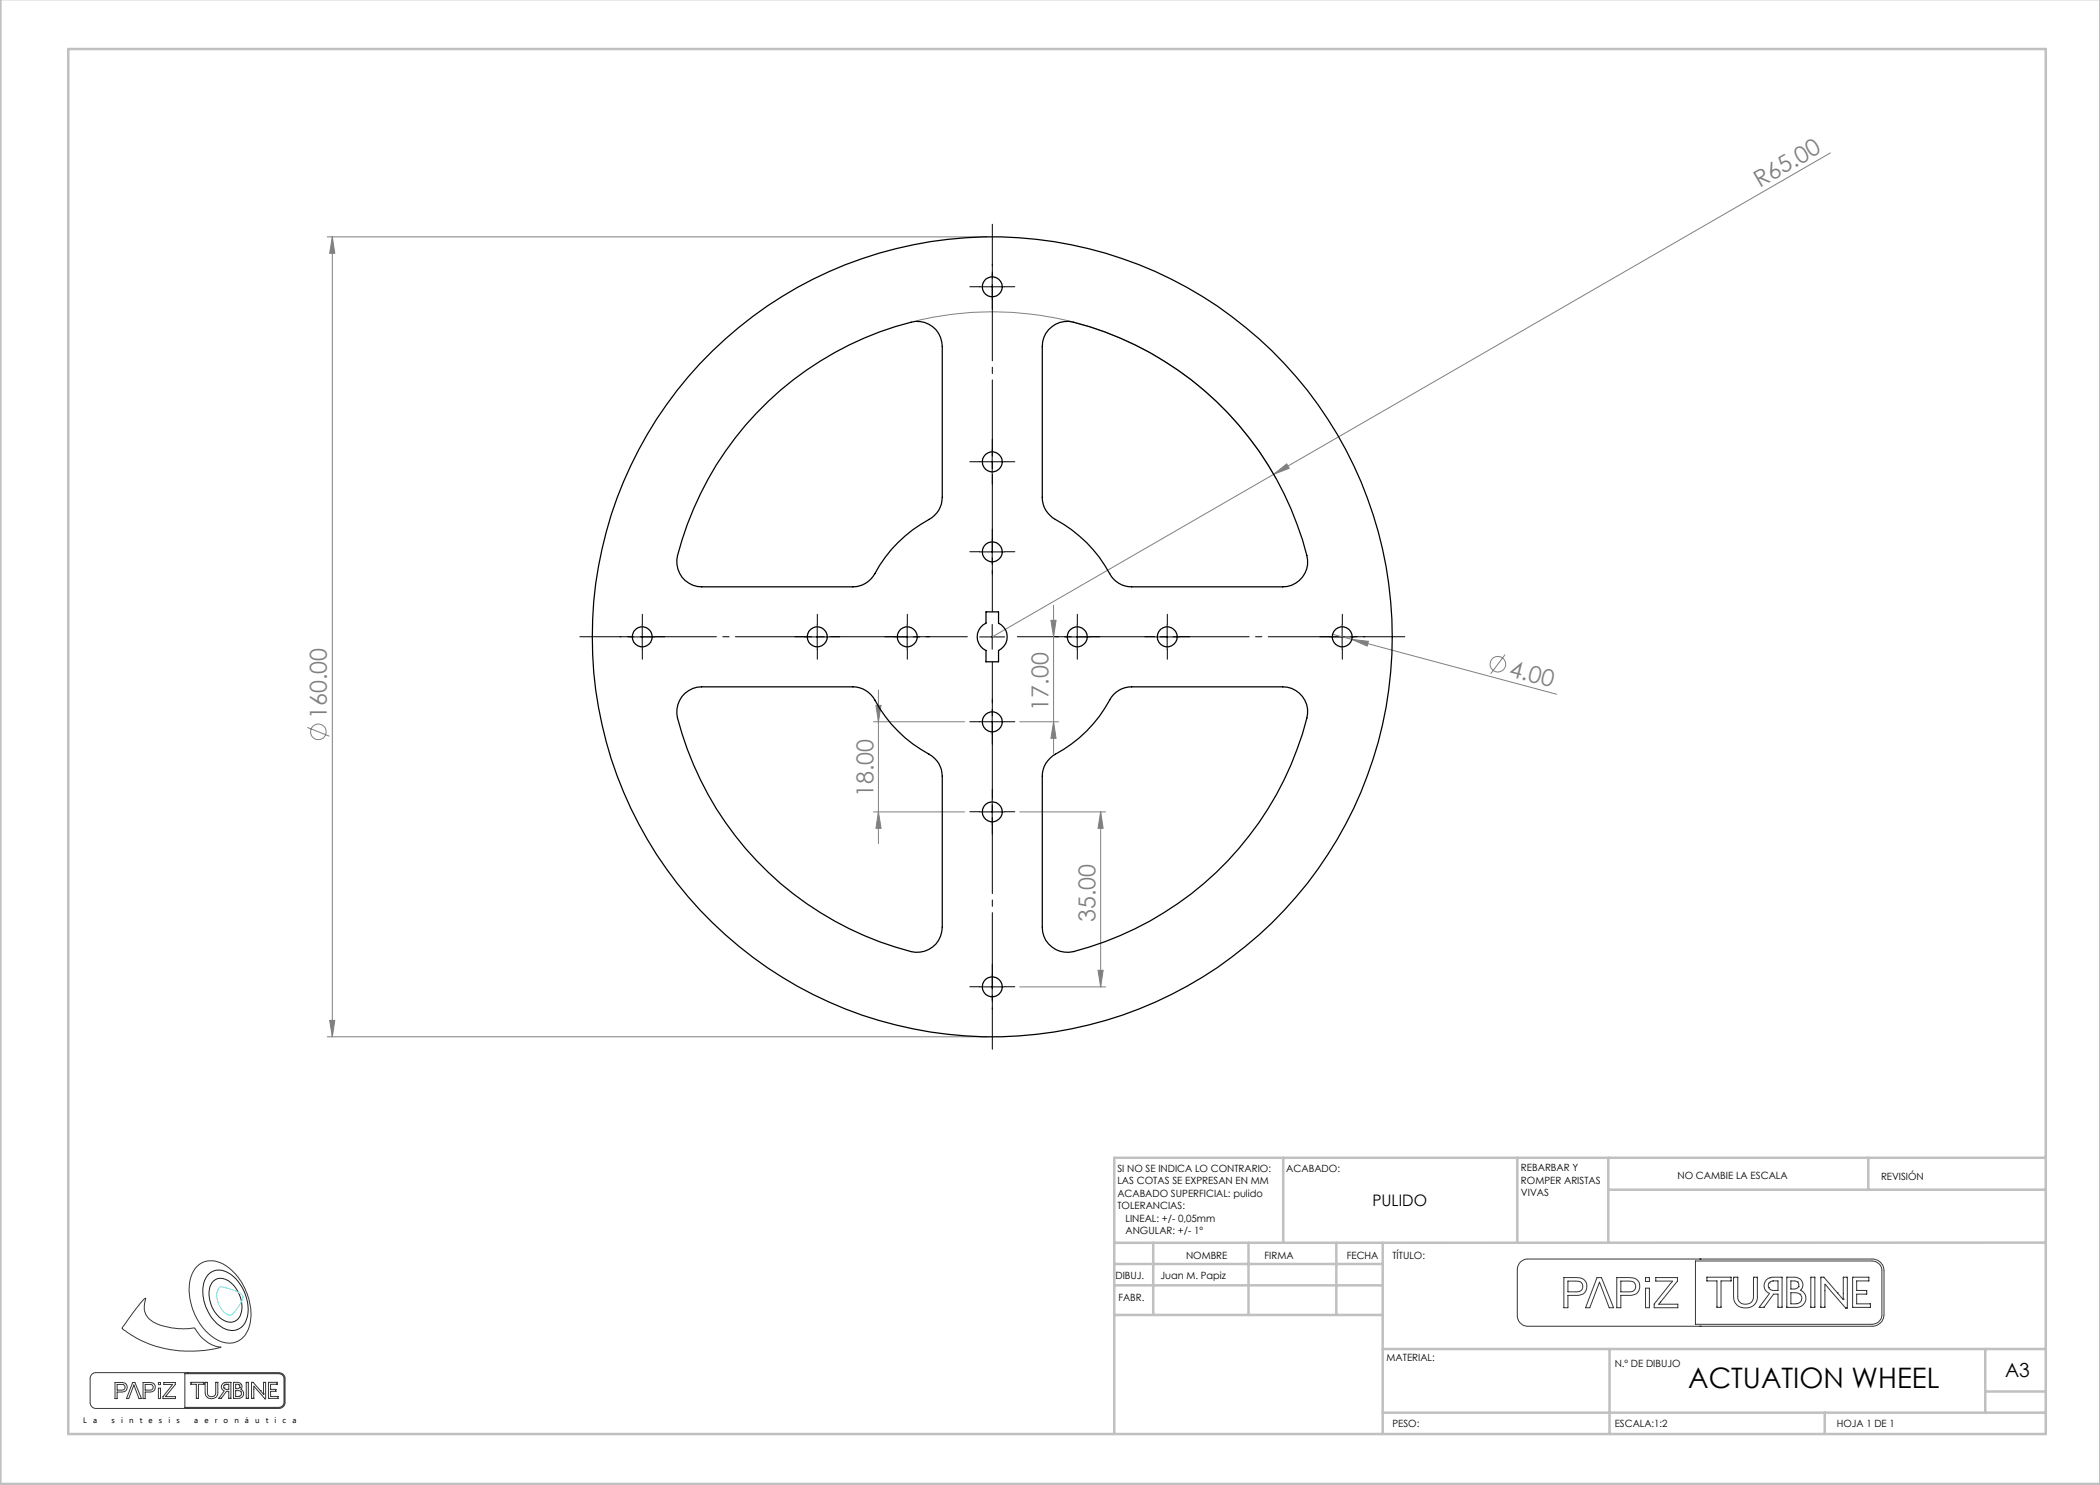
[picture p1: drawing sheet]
<svg xmlns="http://www.w3.org/2000/svg" width="420mm" height="297mm" viewBox="0 0 420 297" stroke-linecap="round" stroke-linejoin="round" font-family="sans-serif">
<g fill="none" stroke="#808080" stroke-width=".2">
<path d="M366.1 30.6l-111.4 64.3M65.4 47.4h132M66.5 47.4l.5 3.3h-1.1zM66.5 47.4v160M183.2 64.2a65 65 0 0 1 72 31.5M254.7 94.9l-56.3 32.5M254.7 94.9l2.7-2.1 .4 .9zM175.7 138v30.7M210.2 124.1h1l-.5 3.3zM210.7 121v29.7M266.5 126.9l3.9 1M270.4 127.9l3.3 .4-.3 .9z"/>
<path d="M270.4 127.9l40.9 10.9M301 130.9l-2.9 3.9M61.5 145.5l4.4 1.7M174.7 144.4h18.2M175.2 141.1h1l-.5 3.3zM203.9 144.4h7.8M210.7 144.4l.5 3.3h-1zM174.7 162.4h18.2M175.7 162.4l.5 3.3h-1zM203.9 162.4h17.2M220.1 162.4v35M220.1 162.4l.5 3.3h-1z"/>
<path d="M203.9 197.4h17.2M219.6 194.1h1l-.5 3.3zM65.4 207.4h132M65.9 204.1h1.1l-.5 3.3z"/>
<circle cx="299.6" cy="132.8" r="1.55"/>
<circle cx="63.7" cy="146.4" r="1.55"/>
</g>
<path d="M41.6 255a3.3 3.3 0 0 1 4.6-.1 8.5 8.5 0 0 1 3 9.2 3.1 3.1 0 0 1-5.1 1.2 8.3 8.3 0 0 1-3-9.5zM42.8 256.1a2.75 2.75 0 0 1 3.8 .8 5.8 5.8 0 0 1 1.2 6.7 2.41 2.41 0 0 1-3.7 .1 6 6 0 0 1-1.8-7.1z" fill="none" stroke="#191924" stroke-width=".2"/>
<g fill="none" stroke="#373737" stroke-width=".2">
<path d="M28.9 259.7h.2l-.1 .5a3.6 3.6 0 0 0 2.5 4.6 14.8 14.8 0 0 0 7.4 .8 7.3 7.3 0 0 0 5.3 3.8l-2.8 .6a22.3 22.3 0 0 1-17-4.3l2.8-3.9zM39.5 253.2a4.6 4.6 0 0 1 6.1 .2 11.8 11.8 0 0 1 4.2 12.1 4.2 4.2 0 0 1-6.6 2.3 11.8 11.8 0 0 1-5-12.6l.7-1.4zM304.1 252.4l.7-.5 .5-.1h69.1a2.35 2.35 0 0 1 2.4 2.3v8.9a2.42 2.42 0 0 1-2.4 2.3h-68.8a2.17 2.17 0 0 1-2.1-2.2v-9.3l.1-.7zM312.8 255.5h2.3a1.85 1.85 0 0 1 2.2 2.3 1.83 1.83 0 0 1-2.2 1.3h-1.5v2.4h-.8zM313.6 256.2h1.5a1.12 1.12 0 0 1 1.5 1.1 1.12 1.12 0 0 1-1.5 1.1h-1.5zM319.4 255.5h.9l2.4 6h-.9l-1.9-5.1-1.9 5.1h-.9zM323.4 255.5h2.2a1.81 1.81 0 0 1 2.3 1.6 1.79 1.79 0 0 1-2.2 2h-1.5v2.4h-.8zM324.2 256.2h1.5a1.12 1.12 0 0 1 1.4 1.1 1.12 1.12 0 0 1-1.4 1.1h-1.5zM329.1 255.5h.8v.8h-.8zM329.1 257.6h.8v3.9h-.8zM331.2 255.5h4.3v.7l-3.7 4.6h3.8v.7h-4.8v-.7l3.7-4.6h-3.3zM339.1 252.2h35.3a1.99 1.99 0 0 1 2 1.9v8.9a1.99 1.99 0 0 1-2 1.9h-35.3z"/>
<path d="M340 251.8h.1M341.4 255.4h4.8v.8h-2v5.3h-.8v-5.3h-2zM346.7 255.4h.9v3.9a1.57 1.57 0 0 0 1.5 1.5 1.57 1.57 0 0 0 1.6-1.5v-3.9h.8v4a2.42 2.42 0 0 1-1.7 2.1 2.42 2.42 0 0 1-2.6-.8l-.3-.3-.2-.9zM353.2 256l.5-.3 .7-.3h2v6.1h-.8v-2.7h-.9l-1.9 2.7h-1l2.1-2.8a1.67 1.67 0 0 1-.7-2.7zM353.7 257.5h.1M353.8 256.6l-.1 .3v.6M353.8 256.6h.1M354 255.5h.1M354.5 256.2h.1M354.5 256.2h1.1v1.9h-1.2l-.7-.6M354.5 256.2l-.7 .4M357.4 255.4h1.5a1.53 1.53 0 0 1 1.5 .9 1.53 1.53 0 0 1-.3 1.8 1.79 1.79 0 0 1 1 2 1.79 1.79 0 0 1-1.9 1.4h-1.8z"/>
<path d="M359.5 256.4l.2 .3v.6M359.5 256.4l-.5-.2h-.8v1.6h.9l.6-.5M359.5 256.4h.1M359.7 257.3h.1M360 258.8h.1M360 258.8a1.09 1.09 0 0 1 .3 1.2 1.09 1.09 0 0 1-.9 .7M360 258.8l-.7-.3h-1.1v2.3l1.2-.1M360.1 258.1h.1M362.2 255.4h.8v6.1h-.8zM367.5 258.6l1.2 1.4v-.2M367.5 258.6l-2.7-3.2h-.6v6.1h.8v-4.7l4.1 4.8h.4v-6.2h-.8v4.4M367.5 258.6h.1"/>
<path d="M368.7 259.8h.1M370.5 255.4h3.3v.8h-2.5v1.9h2v.7h-2v2h2.8v.7h-3.6zM18.4 274.8l.7-.3h36.6a1.21 1.21 0 0 1 1.3 1.2v4.8a1.21 1.21 0 0 1-1.3 1.2h-36.5a1.21 1.21 0 0 1-1.2-1.1v-5zM23 276.5h1.2a.98 .98 0 0 1 1.3 .9 .98 .98 0 0 1-1.3 1h-.8v1.3h-.4zM23.4 276.9h.8a.59 .59 0 0 1 .8 .6 .59 .59 0 0 1-.8 .5h-.8zM26.5 276.5h.5l1.3 3.2h-.5l-1-2.7-1 2.7h-.5zM28.6 276.5h1.2a.98 .98 0 0 1 1.3 .9 .98 .98 0 0 1-1.2 1h-.9v1.3h-.4zM29 276.9h.8a.59 .59 0 0 1 .8 .5 .59 .59 0 0 1-.7 .6h-.9zM31.7 276.5h.4v.4h-.4zM31.7 277.6h.4v2.1h-.4zM32.8 276.5h2.3v.4l-2 2.4h2v.4h-2.5v-.4l1.9-2.4h-1.7zM37 274.7h18.7a1.03 1.03 0 0 1 1.1 1v4.8a1.09 1.09 0 0 1-1.1 1h-18.7z"/>
<path d="M37.5 274.5h.1M38.2 276.5h2.6v.4h-1.1v2.8h-.4v-2.8h-1.1zM41 276.5h.5v2a.83 .83 0 0 0 .8 .8 .83 .83 0 0 0 .8-.8v-2h.5v2a1.27 1.27 0 0 1-1.3 1.2 1.27 1.27 0 0 1-1.3-1.2zM44.4 276.8l.6-.3h1.2v3.2h-.4v-1.4h-.5l-1 1.4h-.6l1.1-1.5a.88 .88 0 0 1-.4-1.4zM44.8 277.6h.1M44.8 277.1h.1M44.8 277.1v.5M44.9 276.5h.1M45.2 276.9h.6v1h-.6l-.4-.3M45.2 276.9l-.4 .2M45.2 276.9h.1M46.7 276.5h.8a.8 .8 0 0 1 .8 .4 .8 .8 0 0 1-.1 .9 .96 .96 0 0 1 .5 1.2 .96 .96 0 0 1-1 .7h-1z"/>
<path d="M47.8 279.3h.1M47.8 277h.1M47.8 277l.1 .5M47.8 277l-.7-.1v.8h.5l.3-.2M47.9 277.5h.1M48.1 278.3a.58 .58 0 0 1 .2 .6 .58 .58 0 0 1-.5 .4M48.1 278.3l-1-.2v1.2h.7M48.1 278.3h.1M48.2 277.8h.1M49.2 276.5h.5v3.2h-.5zM52.1 278.1l-1.5-1.6h-.3v3.2h.5v-2.5l2.2 2.5h.1v-3.2h-.4v2.3M52.1 278.1h.1"/>
<path d="M52.1 278.1l.6 .7M52.7 278.8h.1M53.7 276.5h1.7v.4h-1.3v1h1.1v.4h-1.1v1h1.5v.4h-1.9zM340 265.3h.1M359.4 260.7h.1M37.5 281.7h.1"/>
</g>
<path d="M44 257.3l1.1 .3a5.5 5.5 0 0 1 3.5 1.7 6.5 6.5 0 0 1-2.6 3.8 4.2 4.2 0 0 1-2.6-4.4l.2-.9z" fill="none" stroke="#71e1e1" stroke-width=".2"/>
<path d="M193.5 127.3h-77.5M198.5 122.3v-77.5M198.5 132.3v77.5M203.5 127.3h77.5" fill="none" stroke="#000" stroke-width=".2" stroke-dasharray="15.2 1.3 1.3 1.3" stroke-dashoffset="7"/>
<g fill="none" stroke="#000" stroke-width=".2" stroke-dasharray="15.2 1.3 1.3 1.3">
<path d="M196 57.3h-2M198.5 54.8v-2M198.5 59.8v2M201 57.3h2M196 92.3h-2M198.5 89.8v-2M198.5 94.8v2M201 92.3h2M196 110.3h-2M198.5 107.8v-2M198.5 112.8v2M201 110.3h2"/>
<path d="M126 127.3h-2M128.5 124.8v-2M128.5 129.8v2M131 127.3h2M161 127.3h-2M163.5 124.8v-2M163.5 129.8v2M166 127.3h2M179 127.3h-2M181.5 124.8v-2M181.5 129.8v2M184 127.3h2"/>
<path d="M213 127.3h-2M215.5 124.8v-2M215.5 129.8v2M218 127.3h2M231 127.3h-2M233.5 124.8v-2M233.5 129.8v2M236 127.3h2M266 127.3h-2M268.5 124.8v-2M268.5 129.8v2M271 127.3h2"/>
<path d="M196 144.3h-2M198.5 159.8v-2M198.5 141.8v-2M198.5 146.8v2M201 144.3h2M196 162.3h-2M198.5 164.8v2M201 162.3h2M196 197.3h-2M198.5 194.8v-2M198.5 199.8v2M201 197.3h2"/>
</g>
<g fill="none" stroke="#000" stroke-width=".2">
<path d="M195.9 57.4h5M198.4 54.9v5M195.9 92.4h5M198.4 89.9v5M195.9 110.4h5M198.4 107.9v5M125.9 127.4h5.1M128.4 124.9v5M160.9 127.4h5M163.4 124.9v5M178.9 127.4h5M181.4 124.9v5"/>
<path d="M195.9 127.4h5M198.4 124.9v5M212.9 127.4h5M215.4 124.9v5M230.9 127.4h5M233.4 124.9v5M266 127.4h4.9M268.4 124.9v5M195.9 144.4h5M198.4 141.9v5M198.4 159.9v5M195.9 162.4h5"/>
<path d="M195.9 197.4h5M198.4 194.9v5"/>
</g>
<g fill="none" stroke="#c0c0c0" stroke-width=".5">
<path d="M.1 -.1v296.9h419.9M13.7 9.8h395.5v277h-395.5zM256.6 231.6v17M303.5 231.6v17M321.7 231.6v17M321.7 237.9h87.5M373.7 231.6v6.3M409.2 231.6h-186.4v55.2M222.8 257.1h53.7M222.8 252.8h53.7M230.6 248.6v14.4M249.7 248.6v14.4"/>
<path d="M267.3 248.6v14.4M276.5 248.6v38.2M409.2 248.5l-186.4 .1M222.8 263h53.7M276.5 269.8h132.7M321.9 269.8v17M397.1 269.8v12.7M397.1 278.3h12.1M276.5 282.5h132.7M364.9 282.5v4.3"/>
</g>
<g fill="#808080">
<path d="M254.7 94.9l2.7-2.1 .4 .9z"/>
<path d="M270.4 127.9l3.3 .4-.3 .9z"/>
<path d="M219.6 194.1h1l-.5 3.3zM220.1 162.4l.5 3.3h-1zM175.7 162.4l.5 3.3h-1zM175.2 141.1h1l-.5 3.3zM210.7 144.4l.5 3.3h-1zM210.2 124.1h1l-.5 3.3z"/>
<path d="M66.5 47.4l.5 3.3h-1.1zM65.9 204.1h1.1l-.5 3.3z"/>
</g>
<g fill="none" stroke="#000" stroke-width=".25">
<path d="M209.7 65.9a4.9 4.9 0 0 1 5-1.5 64.6 64.6 0 0 1 46.8 47.6 5 5 0 0 1-5 5.4h-30.2a5 5 0 0 1-4.4-2.7 27.1 27.1 0 0 0-11.4-11.2 5 5 0 0 1-2-4v-30.2a4.9 4.9 0 0 1 1.2-3.4zM153.7 80.3a64.1 64.1 0 0 1 29.4-16 5 5 0 0 1 5.4 5v30.2a5 5 0 0 1-2.7 4.4 27.4 27.4 0 0 0-11.2 11.4 5 5 0 0 1-4 2.1h-30.3a5 5 0 0 1-4.8-6.3 65.2 65.2 0 0 1 18.2-30.8zM137 138.6a4.9 4.9 0 0 1 3.3-1.2h30.3a5.1 5.1 0 0 1 4.4 2.6 27.2 27.2 0 0 0 11.4 11.2 4.9 4.9 0 0 1 2.1 4.1v30.2a5 5 0 0 1-6.3 4.8 64.8 64.8 0 0 1-46.8-47.6 5.1 5.1 0 0 1 1.6-4.1zM197.2 122.4h2.5v2.2a3 3 0 0 1 1.7 2.8 3 3 0 0 1-1.7 2.7v2.3h-2.5v-2.3a3 3 0 0 1-1.8-2.7 3 3 0 0 1 1.8-2.8zM222.7 138.9a4.9 4.9 0 0 1 3.6-1.5h30.2a5 5 0 0 1 4.9 6.2 64.7 64.7 0 0 1-47.6 46.9 5 5 0 0 1-5.3-5v-30.2a5 5 0 0 1 2.6-4.5 26.9 26.9 0 0 0 11.2-11.4z"/>
<circle cx="198.5" cy="57.4" r="2"/>
<circle cx="198.5" cy="92.4" r="2"/>
<circle cx="198.5" cy="110.4" r="2"/>
<circle cx="128.5" cy="127.4" r="2"/>
<circle cx="163.5" cy="127.4" r="2"/>
<circle cx="181.4" cy="127.4" r="2"/>
<circle cx="198.4" cy="127.4" r="80"/>
<circle cx="215.5" cy="127.4" r="2"/>
<circle cx="233.4" cy="127.4" r="2"/>
<circle cx="268.4" cy="127.4" r="2"/>
<circle cx="198.5" cy="144.4" r="2"/>
<circle cx="198.5" cy="162.4" r="2"/>
<circle cx="198.4" cy="197.4" r="2.01"/>
</g>
<text font-size="5.6" x="337.7" y="277.7">ACTUATION WHEEL</text>
<g font-size="4.7" fill="#808080">
<text x="352" y="37.6" transform="rotate(-30 352 37.6)">R65.00</text>
<text x="301.6" y="135.1" transform="rotate(15 301.6 135.1)">4.00</text>
<text x="65.4" y="143.8" transform="rotate(-90 65.4 143.8)">160.00</text>
<text x="209.7" y="142.1" transform="rotate(-90 209.7 142.1)">17.00</text>
<text x="174.7" y="159.4" transform="rotate(-90 174.7 159.4)">18.00</text>
<text x="219.1" y="184.4" transform="rotate(-90 219.1 184.4)">35.00</text>
</g>
<text font-size="3.9" x="401" y="275.4">A3</text>
<text font-size="3.2" x="274.5" y="241.2">PULIDO</text>
<g font-size="2">
<text x="223.5" y="234.4">SI NO SE INDICA LO CONTRARIO:</text>
<text x="223.5" y="236.9">LAS COTAS SE EXPRESAN EN MM</text>
<text x="223.5" y="239.4">ACABADO SUPERFICIAL: pulido</text>
<text x="257.2" y="234.4">ACABADO:</text>
<text x="304.2" y="234.3">REBARBAR Y</text>
<text x="304.2" y="236.8">ROMPER ARISTAS</text>
<text x="304.2" y="239.3">VIVAS</text>
<text x="335.5" y="235.8">NO CAMBIE LA ESCALA</text>
<text x="376.2" y="235.9">REVISIÓN</text>
<text x="223.5" y="241.9">TOLERANCIAS:</text>
<text x="225.1" y="244.4">LINEAL: +/- 0,05mm</text>
<text x="225.1" y="246.9">ANGULAR: +/- 1º</text>
<text x="237.2" y="251.8">NOMBRE</text>
<text x="252.9" y="251.7">FIRMA</text>
<text x="269.3" y="251.7">FECHA</text>
<text x="278.5" y="251.7">TÍTULO:</text>
<text x="223.1" y="255.9">DIBUJ.</text>
<text x="232.1" y="255.9">Juan M. Papiz</text>
<text x="223.7" y="260.1">FABR.</text>
<text x="277.3" y="272.3">MATERIAL:</text>
<text x="323" y="273.4">N.º DE DIBUJO</text>
<text x="278.5" y="285.3">PESO:</text>
<text x="323" y="285.4">ESCALA:1:2</text>
<text x="367.4" y="285.4">HOJA 1 DE 1</text>
</g>
<g font-size="1.6">
<text x="16.7" y="284.6">L</text>
<text x="18.6" y="284.6">a</text>
<text x="22.3" y="284.6">s</text>
<text x="24.2" y="284.6">i</text>
<text x="25.8" y="284.6">n</text>
<text x="28" y="284.6">t</text>
<text x="29.7" y="284.6">e</text>
<text x="31.8" y="284.6">s</text>
<text x="33.7" y="284.6">i</text>
<text x="35.3" y="284.6">s</text>
<text x="38.8" y="284.6">a</text>
<text x="40.9" y="284.6">e</text>
<text x="42.9" y="284.6">r</text>
<text x="44.7" y="284.6">o</text>
<text x="46.9" y="284.6">n</text>
<text x="49" y="284.6">á</text>
<text x="51" y="284.6">u</text>
<text x="53.2" y="284.6">t</text>
<text x="54.9" y="284.6">i</text>
<text x="56.5" y="284.6">c</text>
<text x="58.5" y="284.6">a</text>
</g>
</svg>
